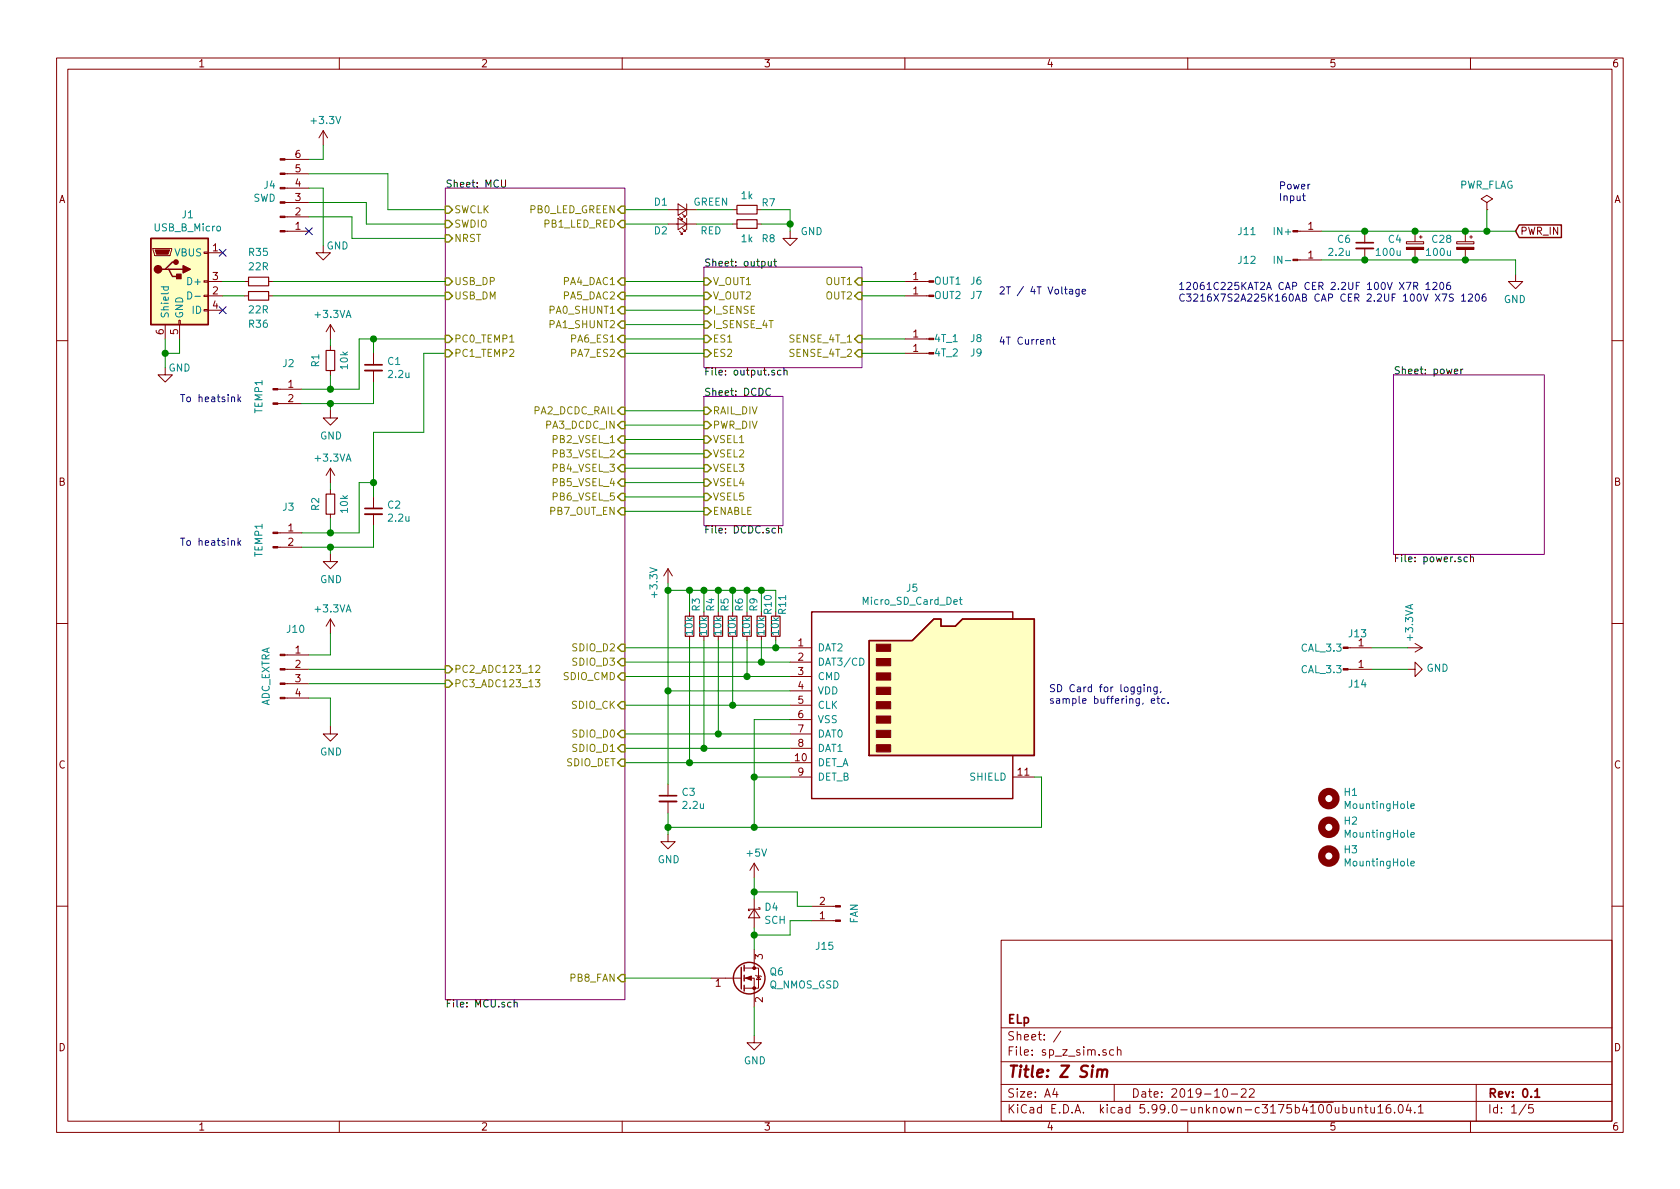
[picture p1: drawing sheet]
EESchema Schematic File Version 5
EELAYER 30 0
EELAYER END
$Descr A4 11693 8268
encoding utf-8
Sheet 1 5
Title "Z Sim"
Date "2019-10-22"
Rev "0.1"
Comp "ELp"
Comment1 ""
Comment2 ""
Comment3 ""
Comment4 ""
Comment5 ""
Comment6 ""
Comment7 ""
Comment8 ""
Comment9 ""
$EndDescr
$Comp
L Device:LED_Small D1
U 1 1
P 4750 1450
F 0 "D1" H 4900 1400 50  0000 C CNN
F 1 "GREEN" H 4550 1400 50  0000 C CNN
F 2 "LED_SMD:LED_0603_1608Metric" V 4750 1450 50  0001 C CNN
F 3 "~" V 4750 1450 50  0001 C CNN
	1    4750 1450
	-1   0    0    1   
$EndComp
$Comp
L Device:LED_Small D2
U 1 1
P 4750 1550
F 0 "D2" H 4900 1600 50  0000 C CNN
F 1 "RED" H 4550 1600 50  0000 C CNN
F 2 "LED_SMD:LED_0603_1608Metric" V 4750 1550 50  0001 C CNN
F 3 "~" V 4750 1550 50  0001 C CNN
	1    4750 1550
	-1   0    0    1   
$EndComp
Wire Wire Line
	4650 1450 4350 1450
Wire Wire Line
	4350 1550 4650 1550
$Comp
L Device:R_Small R7
U 1 1
P 5200 1450
F 0 "R7" V 5150 1600 50  0000 C CNN
F 1 "1k" V 5100 1450 50  0000 C CNN
F 2 "Resistor_SMD:R_0603_1608Metric" H 5200 1450 50  0001 C CNN
F 3 "~" H 5200 1450 50  0001 C CNN
	1    5200 1450
	0    1    1    0   
$EndComp
$Comp
L Device:R_Small R8
U 1 1
P 5200 1550
F 0 "R8" V 5300 1700 50  0000 C CNN
F 1 "1k" V 5300 1550 50  0000 C CNN
F 2 "Resistor_SMD:R_0603_1608Metric" H 5200 1550 50  0001 C CNN
F 3 "~" H 5200 1550 50  0001 C CNN
	1    5200 1550
	0    1    1    0   
$EndComp
$Comp
L power:GND #PWR012
U 1 1
P 5500 1600
F 0 "#PWR012" H 5500 1350 50  0001 C CNN
F 1 "GND" H 5650 1600 50  0000 C CNN
F 2 "" H 5500 1600 50  0001 C CNN
F 3 "" H 5500 1600 50  0001 C CNN
	1    5500 1600
	1    0    0    -1  
$EndComp
Wire Wire Line
	5300 1450 5500 1450
Wire Wire Line
	5500 1450 5500 1550
Wire Wire Line
	5300 1550 5500 1550
Connection ~ 5500 1550
Wire Wire Line
	5500 1550 5500 1600
Wire Wire Line
	5100 1450 4850 1450
Wire Wire Line
	4850 1550 5100 1550
$Comp
L Connector:Conn_01x06_Male J4
U 1 1
P 1950 1400
F 0 "J4" H 1923 1282 50  0000 R CNN
F 1 "SWD" H 1923 1373 50  0000 R CNN
F 2 "Connector_JST:JST_PH_B6B-PH-K_1x06_P2.00mm_Vertical" H 1950 1400 50  0001 C CNN
F 3 "~" H 1950 1400 50  0001 C CNN
	1    1950 1400
	1    0    0    1   
$EndComp
Wire Wire Line
	3100 1450 2700 1450
Wire Wire Line
	2700 1450 2700 1200
Wire Wire Line
	2700 1200 2150 1200
Wire Wire Line
	3100 1550 2550 1550
Wire Wire Line
	2550 1550 2550 1400
Wire Wire Line
	2550 1400 2150 1400
Wire Wire Line
	3100 1650 2450 1650
Wire Wire Line
	2450 1650 2450 1500
Wire Wire Line
	2450 1500 2150 1500
NoConn ~ 2150 1600
$Comp
L power:GND #PWR03
U 1 1
P 2250 1700
F 0 "#PWR03" H 2250 1450 50  0001 C CNN
F 1 "GND" H 2350 1700 50  0000 C CNN
F 2 "" H 2250 1700 50  0001 C CNN
F 3 "" H 2250 1700 50  0001 C CNN
	1    2250 1700
	1    0    0    -1  
$EndComp
$Comp
L power:+3.3V #PWR02
U 1 1
P 2250 1000
F 0 "#PWR02" H 2250 850 50  0001 C CNN
F 1 "+3.3V" H 2265 1173 50  0000 C CNN
F 2 "" H 2250 1000 50  0001 C CNN
F 3 "" H 2250 1000 50  0001 C CNN
	1    2250 1000
	1    0    0    -1  
$EndComp
Wire Wire Line
	2250 1000 2250 1100
Wire Wire Line
	2250 1100 2150 1100
Wire Wire Line
	2150 1300 2250 1300
Wire Wire Line
	2250 1300 2250 1700
$Comp
L Connector:USB_B_Micro J1
U 1 1
P 1250 1950
F 0 "J1" H 1307 2417 50  0000 C CNN
F 1 "USB_B_Micro" H 1307 2326 50  0000 C CNN
F 2 "Connector_USB:USB_Micro-B_Molex-105017-0001" H 1400 1900 50  0001 C CNN
F 3 "~" H 1400 1900 50  0001 C CNN
	1    1250 1950
	1    0    0    -1  
$EndComp
$Comp
L power:GND #PWR01
U 1 1
P 1150 2550
F 0 "#PWR01" H 1150 2300 50  0001 C CNN
F 1 "GND" H 1250 2550 50  0000 C CNN
F 2 "" H 1150 2550 50  0001 C CNN
F 3 "" H 1150 2550 50  0001 C CNN
	1    1150 2550
	1    0    0    -1  
$EndComp
Wire Wire Line
	1150 2550 1150 2450
Wire Wire Line
	1250 2350 1250 2450
Wire Wire Line
	1250 2450 1150 2450
Connection ~ 1150 2450
Wire Wire Line
	1150 2450 1150 2350
NoConn ~ 1550 2150
NoConn ~ 1550 1750
$Comp
L Device:R_Small R1
U 1 1
P 2300 2500
F 0 "R1" V 2400 2500 50  0000 C CNN
F 1 "10k" V 2200 2500 50  0000 C CNN
F 2 "Resistor_SMD:R_0603_1608Metric" H 2300 2500 50  0001 C CNN
F 3 "~" H 2300 2500 50  0001 C CNN
	1    2300 2500
	-1   0    0    1   
$EndComp
$Comp
L Connector:Conn_01x02_Male J2
U 1 1
P 1900 2700
F 0 "J2" H 2008 2881 50  0000 C CNN
F 1 "TEMP1" V 1800 2650 50  0000 C CNN
F 2 "Connector_JST:JST_PH_B2B-PH-K_1x02_P2.00mm_Vertical" H 1900 2700 50  0001 C CNN
F 3 "~" H 1900 2700 50  0001 C CNN
	1    1900 2700
	1    0    0    -1  
$EndComp
Wire Wire Line
	2100 2700 2300 2700
Wire Wire Line
	2300 2700 2300 2600
$Comp
L power:+3.3VA #PWR04
U 1 1
P 2300 2350
F 0 "#PWR04" H 2300 2200 50  0001 C CNN
F 1 "+3.3VA" H 2315 2523 50  0000 C CNN
F 2 "" H 2300 2350 50  0001 C CNN
F 3 "" H 2300 2350 50  0001 C CNN
	1    2300 2350
	1    0    0    -1  
$EndComp
Wire Wire Line
	2300 2350 2300 2400
Wire Wire Line
	2300 2700 2500 2700
Wire Wire Line
	2500 2700 2500 2350
Connection ~ 2300 2700
Connection ~ 2300 2800
Connection ~ 2600 2350
Wire Wire Line
	2300 2800 2300 2850
Wire Wire Line
	2100 2800 2300 2800
Wire Wire Line
	2600 2650 2600 2800
Wire Wire Line
	2600 2350 3100 2350
Wire Wire Line
	2600 2450 2600 2350
Wire Wire Line
	2600 2800 2300 2800
$Comp
L Device:C_Small C1
U 1 1
P 2600 2550
F 0 "C1" H 2692 2596 50  0000 L CNN
F 1 "2.2u" H 2692 2505 50  0000 L CNN
F 2 "Capacitor_SMD:C_0603_1608Metric" H 2600 2550 50  0001 C CNN
F 3 "~" H 2600 2550 50  0001 C CNN
	1    2600 2550
	1    0    0    -1  
$EndComp
Wire Wire Line
	2500 2350 2600 2350
$Comp
L Device:R_Small R2
U 1 1
P 2300 3500
F 0 "R2" V 2400 3500 50  0000 C CNN
F 1 "10k" V 2200 3500 50  0000 C CNN
F 2 "Resistor_SMD:R_0603_1608Metric" H 2300 3500 50  0001 C CNN
F 3 "~" H 2300 3500 50  0001 C CNN
	1    2300 3500
	-1   0    0    1   
$EndComp
Wire Wire Line
	2500 3700 2500 3350
Wire Wire Line
	2100 3700 2300 3700
Wire Wire Line
	2500 3350 2600 3350
Wire Wire Line
	2300 3700 2500 3700
Wire Wire Line
	2300 3350 2300 3400
Connection ~ 2300 3700
$Comp
L Device:C_Small C2
U 1 1
P 2600 3550
F 0 "C2" H 2692 3596 50  0000 L CNN
F 1 "2.2u" H 2692 3505 50  0000 L CNN
F 2 "Capacitor_SMD:C_0603_1608Metric" H 2600 3550 50  0001 C CNN
F 3 "~" H 2600 3550 50  0001 C CNN
	1    2600 3550
	1    0    0    -1  
$EndComp
$Comp
L power:+3.3VA #PWR06
U 1 1
P 2300 3350
F 0 "#PWR06" H 2300 3200 50  0001 C CNN
F 1 "+3.3VA" H 2315 3523 50  0000 C CNN
F 2 "" H 2300 3350 50  0001 C CNN
F 3 "" H 2300 3350 50  0001 C CNN
	1    2300 3350
	1    0    0    -1  
$EndComp
Wire Wire Line
	2600 3800 2300 3800
Wire Wire Line
	2600 3450 2600 3350
Wire Wire Line
	2600 3650 2600 3800
Wire Wire Line
	2100 3800 2300 3800
$Comp
L Connector:Conn_01x02_Male J3
U 1 1
P 1900 3700
F 0 "J3" H 2008 3881 50  0000 C CNN
F 1 "TEMP1" V 1800 3650 50  0000 C CNN
F 2 "Connector_JST:JST_PH_B2B-PH-K_1x02_P2.00mm_Vertical" H 1900 3700 50  0001 C CNN
F 3 "~" H 1900 3700 50  0001 C CNN
	1    1900 3700
	1    0    0    -1  
$EndComp
Wire Wire Line
	2300 3700 2300 3600
Wire Wire Line
	2300 3800 2300 3850
Connection ~ 2300 3800
Wire Wire Line
	2600 3350 2600 3000
Wire Wire Line
	2600 3000 2950 3000
Wire Wire Line
	2950 3000 2950 2450
Wire Wire Line
	2950 2450 3100 2450
Connection ~ 2600 3350
$Sheet
S 4900 1850 1100 700 
U 5DB39EF7
F0 "output" 50
F1 "output.sch" 50
F2 "V_OUT1" I L 4900 1950 50 
F3 "ES1" I L 4900 2350 50 
F4 "I_SENSE" I L 4900 2150 50 
F5 "OUT1" I R 6000 1950 50 
F6 "OUT2" I R 6000 2050 50 
F7 "V_OUT2" I L 4900 2050 50 
F8 "ES2" I L 4900 2450 50 
F9 "I_SENSE_4T" I L 4900 2250 50 
F10 "SENSE_4T_1" I R 6000 2350 50 
F11 "SENSE_4T_2" I R 6000 2450 50 
$EndSheet
Wire Wire Line
	4900 1950 4350 1950
Wire Wire Line
	4350 2050 4900 2050
Wire Wire Line
	4900 2150 4350 2150
Wire Wire Line
	4350 2250 4900 2250
Wire Wire Line
	4900 2350 4350 2350
Wire Wire Line
	4350 2450 4900 2450
$Comp
L Connector:Conn_01x01_Male J6
U 1 1
P 6500 1950
F 0 "J6" H 6250 1950 50  0000 R CNN
F 1 "OUT1" H 6500 1950 50  0000 R CNN
F 2 "TestPoint:TestPoint_Pad_4.0x4.0mm" H 6500 1950 50  0001 C CNN
F 3 "~" H 6500 1950 50  0001 C CNN
	1    6500 1950
	-1   0    0    1   
$EndComp
$Comp
L Connector:Conn_01x01_Male J8
U 1 1
P 6500 2350
F 0 "J8" H 6250 2350 50  0000 R CNN
F 1 "4T_1" H 6500 2350 50  0000 R CNN
F 2 "TestPoint:TestPoint_Pad_4.0x4.0mm" H 6500 2350 50  0001 C CNN
F 3 "~" H 6500 2350 50  0001 C CNN
	1    6500 2350
	-1   0    0    1   
$EndComp
$Comp
L Connector:Conn_01x01_Male J9
U 1 1
P 6500 2450
F 0 "J9" H 6250 2450 50  0000 R CNN
F 1 "4T_2" H 6500 2450 50  0000 R CNN
F 2 "TestPoint:TestPoint_Pad_4.0x4.0mm" H 6500 2450 50  0001 C CNN
F 3 "~" H 6500 2450 50  0001 C CNN
	1    6500 2450
	-1   0    0    1   
$EndComp
$Comp
L Connector:Conn_01x01_Male J7
U 1 1
P 6500 2050
F 0 "J7" H 6250 2050 50  0000 R CNN
F 1 "OUT2" H 6500 2050 50  0000 R CNN
F 2 "TestPoint:TestPoint_Pad_4.0x4.0mm" H 6500 2050 50  0001 C CNN
F 3 "~" H 6500 2050 50  0001 C CNN
	1    6500 2050
	-1   0    0    1   
$EndComp
Wire Wire Line
	6300 2350 6000 2350
Wire Wire Line
	6000 2450 6300 2450
Wire Wire Line
	6300 2050 6000 2050
Wire Wire Line
	6000 1950 6300 1950
$Sheet
S 4900 2750 550  900 
U 5DB0C028
F0 "DCDC" 50
F1 "DCDC.sch" 50
F2 "PWR_DIV" I L 4900 2950 50 
F3 "RAIL_DIV" I L 4900 2850 50 
F4 "ENABLE" I L 4900 3550 50 
F5 "VSEL1" I L 4900 3050 50 
F6 "VSEL2" I L 4900 3150 50 
F7 "VSEL3" I L 4900 3250 50 
F8 "VSEL4" I L 4900 3350 50 
F9 "VSEL5" I L 4900 3450 50 
$EndSheet
Text Notes 1250 2800 0    50   ~ 0
To heatsink
Text Notes 1250 3800 0    50   ~ 0
To heatsink
Text Notes 6950 2050 0    50   ~ 0
2T / 4T Voltage
Text Notes 6950 2400 0    50   ~ 0
4T Current
$Comp
L Connector:Micro_SD_Card_Det J5
U 1 1
P 6400 4900
F 0 "J5" H 6350 5717 50  0000 C CNN
F 1 "Micro_SD_Card_Det" H 6350 5626 50  0000 C CNN
F 2 "Connector_Card:microSD_HC_Hirose_DM3D-SF" H 8450 5600 50  0001 C CNN
F 3 "https://www.hirose.com/product/en/download_file/key_name/DM3/category/Catalog/doc_file_id/49662/?file_category_id=4&item_id=195&is_series=1" H 6400 5000 50  0001 C CNN
F 4 "HR1941CT-ND" H 6400 4900 50  0001 C CNN "OrderN"
	1    6400 4900
	1    0    0    -1  
$EndComp
$Comp
L Device:C_Small C3
U 1 1
P 4650 5550
F 0 "C3" H 4742 5596 50  0000 L CNN
F 1 "2.2u" H 4742 5505 50  0000 L CNN
F 2 "Capacitor_SMD:C_0603_1608Metric" H 4650 5550 50  0001 C CNN
F 3 "~" H 4650 5550 50  0001 C CNN
	1    4650 5550
	1    0    0    -1  
$EndComp
$Comp
L power:GND #PWR011
U 1 1
P 4650 5800
F 0 "#PWR011" H 4650 5550 50  0001 C CNN
F 1 "GND" H 4655 5627 50  0000 C CNN
F 2 "" H 4650 5800 50  0001 C CNN
F 3 "" H 4650 5800 50  0001 C CNN
	1    4650 5800
	1    0    0    -1  
$EndComp
$Comp
L power:+3.3V #PWR010
U 1 1
P 4650 4050
F 0 "#PWR010" H 4650 3900 50  0001 C CNN
F 1 "+3.3V" V 4550 4050 50  0000 C CNN
F 2 "" H 4650 4050 50  0001 C CNN
F 3 "" H 4650 4050 50  0001 C CNN
	1    4650 4050
	1    0    0    -1  
$EndComp
$Comp
L Device:R_Small R11
U 1 1
P 5400 4350
F 0 "R11" V 5350 4200 50  0000 C CNN
F 1 "10k" V 5400 4350 50  0000 C CNN
F 2 "Resistor_SMD:R_0603_1608Metric" H 5400 4350 50  0001 C CNN
F 3 "~" H 5400 4350 50  0001 C CNN
	1    5400 4350
	-1   0    0    1   
$EndComp
$Comp
L Device:R_Small R10
U 1 1
P 5300 4350
F 0 "R10" V 5250 4200 50  0000 C CNN
F 1 "10k" V 5300 4350 50  0000 C CNN
F 2 "Resistor_SMD:R_0603_1608Metric" H 5300 4350 50  0001 C CNN
F 3 "~" H 5300 4350 50  0001 C CNN
	1    5300 4350
	-1   0    0    1   
$EndComp
$Comp
L Device:R_Small R9
U 1 1
P 5200 4350
F 0 "R9" V 5150 4200 50  0000 C CNN
F 1 "10k" V 5200 4350 50  0000 C CNN
F 2 "Resistor_SMD:R_0603_1608Metric" H 5200 4350 50  0001 C CNN
F 3 "~" H 5200 4350 50  0001 C CNN
	1    5200 4350
	-1   0    0    1   
$EndComp
$Comp
L Device:R_Small R6
U 1 1
P 5100 4350
F 0 "R6" V 5050 4200 50  0000 C CNN
F 1 "10k" V 5100 4350 50  0000 C CNN
F 2 "Resistor_SMD:R_0603_1608Metric" H 5100 4350 50  0001 C CNN
F 3 "~" H 5100 4350 50  0001 C CNN
	1    5100 4350
	-1   0    0    1   
$EndComp
$Comp
L Device:R_Small R5
U 1 1
P 5000 4350
F 0 "R5" V 4950 4200 50  0000 C CNN
F 1 "10k" V 5000 4350 50  0000 C CNN
F 2 "Resistor_SMD:R_0603_1608Metric" H 5000 4350 50  0001 C CNN
F 3 "~" H 5000 4350 50  0001 C CNN
	1    5000 4350
	-1   0    0    1   
$EndComp
$Comp
L Device:R_Small R4
U 1 1
P 4900 4350
F 0 "R4" V 4850 4200 50  0000 C CNN
F 1 "10k" V 4900 4350 50  0000 C CNN
F 2 "Resistor_SMD:R_0603_1608Metric" H 4900 4350 50  0001 C CNN
F 3 "~" H 4900 4350 50  0001 C CNN
	1    4900 4350
	-1   0    0    1   
$EndComp
$Comp
L Device:R_Small R3
U 1 1
P 4800 4350
F 0 "R3" V 4750 4200 50  0000 C CNN
F 1 "10k" V 4800 4350 50  0000 C CNN
F 2 "Resistor_SMD:R_0603_1608Metric" H 4800 4350 50  0001 C CNN
F 3 "~" H 4800 4350 50  0001 C CNN
	1    4800 4350
	-1   0    0    1   
$EndComp
Wire Wire Line
	5500 4500 5400 4500
Wire Wire Line
	4350 4600 5300 4600
Wire Wire Line
	5500 4700 5200 4700
Wire Wire Line
	4350 4900 5100 4900
Wire Wire Line
	5500 5100 5000 5100
Wire Wire Line
	5500 5200 4900 5200
Wire Wire Line
	5500 5300 4800 5300
Wire Wire Line
	5400 4450 5400 4500
Connection ~ 5400 4500
Wire Wire Line
	5400 4500 4350 4500
Wire Wire Line
	5300 4450 5300 4600
Connection ~ 5300 4600
Wire Wire Line
	5300 4600 5500 4600
Wire Wire Line
	5200 4450 5200 4700
Connection ~ 5200 4700
Wire Wire Line
	5200 4700 4350 4700
Wire Wire Line
	5100 4450 5100 4900
Connection ~ 5100 4900
Wire Wire Line
	5100 4900 5500 4900
Wire Wire Line
	5000 4450 5000 5100
Connection ~ 5000 5100
Wire Wire Line
	5000 5100 4350 5100
Wire Wire Line
	4900 4450 4900 5200
Connection ~ 4900 5200
Wire Wire Line
	4900 5200 4350 5200
Wire Wire Line
	4800 4450 4800 5300
Connection ~ 4800 5300
Wire Wire Line
	4800 5300 4350 5300
Wire Wire Line
	4650 4800 5500 4800
Wire Wire Line
	4650 4050 4650 4100
Wire Wire Line
	4650 4100 4800 4100
Wire Wire Line
	4800 4100 4800 4250
Connection ~ 4650 4100
Wire Wire Line
	4650 4100 4650 4800
Wire Wire Line
	4800 4100 4900 4100
Wire Wire Line
	4900 4100 4900 4250
Connection ~ 4800 4100
Wire Wire Line
	4900 4100 5000 4100
Wire Wire Line
	5000 4100 5000 4250
Connection ~ 4900 4100
Wire Wire Line
	5000 4100 5100 4100
Wire Wire Line
	5100 4100 5100 4250
Connection ~ 5000 4100
Wire Wire Line
	5100 4100 5200 4100
Wire Wire Line
	5200 4100 5200 4250
Connection ~ 5100 4100
Wire Wire Line
	5200 4100 5300 4100
Wire Wire Line
	5300 4100 5300 4250
Connection ~ 5200 4100
Wire Wire Line
	5300 4100 5400 4100
Wire Wire Line
	5400 4100 5400 4250
Connection ~ 5300 4100
Wire Wire Line
	4650 5650 4650 5750
Wire Wire Line
	4650 5750 5250 5750
Wire Wire Line
	5250 5750 5250 5400
Wire Wire Line
	5250 5000 5500 5000
Connection ~ 4650 5750
Wire Wire Line
	4650 5750 4650 5800
Wire Wire Line
	5500 5400 5250 5400
Connection ~ 5250 5400
Wire Wire Line
	5250 5400 5250 5000
Wire Wire Line
	4650 5450 4650 4800
Connection ~ 4650 4800
Wire Wire Line
	7250 5400 7250 5750
Wire Wire Line
	7250 5750 5250 5750
Wire Wire Line
	7200 5400 7250 5400
Connection ~ 5250 5750
$Sheet
S 3100 1300 1250 5650
U 5DADB8FB
F0 "MCU" 50
F1 "MCU.sch" 50
F2 "SWDIO" I L 3100 1550 50 
F3 "SWCLK" I L 3100 1450 50 
F4 "NRST" I L 3100 1650 50 
F5 "PB0_LED_GREEN" I R 4350 1450 50 
F6 "PB1_LED_RED" I R 4350 1550 50 
F7 "USB_DM" I L 3100 2050 50 
F8 "USB_DP" I L 3100 1950 50 
F9 "PA4_DAC1" I R 4350 1950 50 
F10 "PA5_DAC2" I R 4350 2050 50 
F11 "PA0_SHUNT1" I R 4350 2150 50 
F12 "PA1_SHUNT2" I R 4350 2250 50 
F13 "PA2_DCDC_RAIL" I R 4350 2850 50 
F14 "PB2_VSEL_1" I R 4350 3050 50 
F15 "PB3_VSEL_2" I R 4350 3150 50 
F16 "PB4_VSEL_3" I R 4350 3250 50 
F17 "PB5_VSEL_4" I R 4350 3350 50 
F18 "PB6_VSEL_5" I R 4350 3450 50 
F19 "PC0_TEMP1" I L 3100 2350 50 
F20 "PC1_TEMP2" I L 3100 2450 50 
F21 "PA6_ES1" I R 4350 2350 50 
F22 "PA7_ES2" I R 4350 2450 50 
F23 "PA3_DCDC_IN" I R 4350 2950 50 
F24 "SDIO_CMD" I R 4350 4700 50 
F25 "SDIO_D0" I R 4350 5100 50 
F26 "SDIO_D1" I R 4350 5200 50 
F27 "SDIO_D2" I R 4350 4500 50 
F28 "SDIO_D3" I R 4350 4600 50 
F29 "SDIO_CK" I R 4350 4900 50 
F30 "SDIO_DET" I R 4350 5300 50 
F31 "PB7_OUT_EN" I R 4350 3550 50 
F32 "PC2_ADC123_12" I L 3100 4650 50 
F33 "PC3_ADC123_13" I L 3100 4750 50 
F34 "PB8_FAN" I R 4350 6800 50 
$EndSheet
Wire Wire Line
	4350 2850 4900 2850
Wire Wire Line
	4900 2950 4350 2950
Wire Wire Line
	4350 3050 4900 3050
Wire Wire Line
	4900 3150 4350 3150
Wire Wire Line
	4350 3250 4900 3250
Wire Wire Line
	4900 3350 4350 3350
Wire Wire Line
	4350 3450 4900 3450
Wire Wire Line
	4900 3550 4350 3550
$Sheet
S 9700 2600 1050 1250
U 5DB0F8E4
F0 "power" 50
F1 "power.sch" 50
$EndSheet
Text Notes 8200 2100 0    50   ~ 0
12061C225KAT2A CAP CER 2.2UF 100V X7R 1206\nC3216X7S2A225K160AB CAP CER 2.2UF 100V X7S 1206\n
Text GLabel 10550 1600 2    50   Input ~ 0
PWR_IN
$Comp
L Device:CP_Small C4
U 1 1
P 9850 1700
F 0 "C4" H 9938 1746 50  0000 L CNN
F 1 "100u" H 9938 1655 50  0000 L CNN
F 2 "Capacitor_THT:CP_Radial_D10.0mm_P5.00mm" H 9850 1700 50  0001 C CNN
F 3 "~" H 9850 1700 50  0001 C CNN
F 4 "https://www.digikey.se/product-detail/en/nichicon/URS1J101MPD1TD/493-11829-1-ND/4320229" H 9850 1700 50  0001 C CNN "digikey"
	1    9850 1700
	-1   0    0    -1  
$EndComp
Connection ~ 9850 1800
Connection ~ 9850 1600
$Comp
L power:GND #PWR013
U 1 1
P 10550 1900
F 0 "#PWR013" H 10550 1650 50  0001 C CNN
F 1 "GND" H 10555 1727 50  0000 C CNN
F 2 "" H 10550 1900 50  0001 C CNN
F 3 "" H 10550 1900 50  0001 C CNN
	1    10550 1900
	-1   0    0    -1  
$EndComp
Wire Wire Line
	10550 1800 10550 1900
Wire Wire Line
	10550 1600 10350 1600
Wire Wire Line
	10550 1800 10200 1800
$Comp
L power:+3.3VA #PWR0102
U 1 1
P 2300 4400
F 0 "#PWR0102" H 2300 4250 50  0001 C CNN
F 1 "+3.3VA" H 2315 4573 50  0000 C CNN
F 2 "" H 2300 4400 50  0001 C CNN
F 3 "" H 2300 4400 50  0001 C CNN
	1    2300 4400
	1    0    0    -1  
$EndComp
Wire Wire Line
	2150 4550 2300 4550
Wire Wire Line
	2300 4550 2300 4400
Wire Wire Line
	2150 4850 2300 4850
Wire Wire Line
	2300 4850 2300 5050
$Comp
L Connector:Conn_01x04_Male J10
U 1 1
P 1950 4650
F 0 "J10" H 2058 4931 50  0000 C CNN
F 1 "ADC_EXTRA" V 1850 4600 50  0000 C CNN
F 2 "Connector_JST:JST_PH_B4B-PH-K_1x04_P2.00mm_Vertical" H 1950 4650 50  0001 C CNN
F 3 "~" H 1950 4650 50  0001 C CNN
	1    1950 4650
	1    0    0    -1  
$EndComp
Wire Wire Line
	3100 4650 2150 4650
Wire Wire Line
	2150 4750 3100 4750
$Comp
L power:GND #PWR0101
U 1 1
P 2300 2850
F 0 "#PWR0101" H 2300 2600 50  0001 C CNN
F 1 "GND" H 2305 2677 50  0000 C CNN
F 2 "" H 2300 2850 50  0001 C CNN
F 3 "" H 2300 2850 50  0001 C CNN
	1    2300 2850
	1    0    0    -1  
$EndComp
$Comp
L power:GND #PWR0103
U 1 1
P 2300 5050
F 0 "#PWR0103" H 2300 4800 50  0001 C CNN
F 1 "GND" H 2305 4877 50  0000 C CNN
F 2 "" H 2300 5050 50  0001 C CNN
F 3 "" H 2300 5050 50  0001 C CNN
	1    2300 5050
	1    0    0    -1  
$EndComp
$Comp
L power:GND #PWR0104
U 1 1
P 2300 3850
F 0 "#PWR0104" H 2300 3600 50  0001 C CNN
F 1 "GND" H 2305 3677 50  0000 C CNN
F 2 "" H 2300 3850 50  0001 C CNN
F 3 "" H 2300 3850 50  0001 C CNN
	1    2300 3850
	1    0    0    -1  
$EndComp
$Comp
L Connector:Conn_01x01_Male J12
U 1 1
P 9000 1800
F 0 "J12" H 8750 1800 50  0000 R CNN
F 1 "IN-" H 9000 1800 50  0000 R CNN
F 2 "TestPoint:TestPoint_Pad_4.0x4.0mm" H 9000 1800 50  0001 C CNN
F 3 "~" H 9000 1800 50  0001 C CNN
	1    9000 1800
	1    0    0    -1  
$EndComp
$Comp
L Connector:Conn_01x01_Male J11
U 1 1
P 9000 1600
F 0 "J11" H 8750 1600 50  0000 R CNN
F 1 "IN+" H 9000 1600 50  0000 R CNN
F 2 "TestPoint:TestPoint_Pad_4.0x4.0mm" H 9000 1600 50  0001 C CNN
F 3 "~" H 9000 1600 50  0001 C CNN
	1    9000 1600
	1    0    0    -1  
$EndComp
$Comp
L power:PWR_FLAG #FLG01
U 1 1
P 10350 1450
F 0 "#FLG01" H 10350 1525 50  0001 C CNN
F 1 "PWR_FLAG" H 10350 1623 50  0000 C CNN
F 2 "" H 10350 1450 50  0001 C CNN
F 3 "~" H 10350 1450 50  0001 C CNN
	1    10350 1450
	1    0    0    -1  
$EndComp
Text Notes 8900 1400 0    50   ~ 0
Power\nInput
$Comp
L Device:C_Small C6
U 1 1
P 9500 1700
F 0 "C6" H 9592 1746 50  0000 L CNN
F 1 "2.2u" H 9592 1655 50  0000 L CNN
F 2 "Capacitor_SMD:C_1206_3216Metric" H 9500 1700 50  0001 C CNN
F 3 "~" H 9500 1700 50  0001 C CNN
	1    9500 1700
	-1   0    0    -1  
$EndComp
Wire Wire Line
	9200 1600 9500 1600
Connection ~ 9500 1600
Wire Wire Line
	9500 1800 9200 1800
Connection ~ 9500 1800
Wire Wire Line
	10350 1450 10350 1600
Connection ~ 10350 1600
Wire Wire Line
	10350 1600 10200 1600
Text Notes 7300 4900 0    50   ~ 0
SD Card for logging,\nsample buffering, etc.
$Comp
L Device:R_Small R35
U 1 1
P 1800 1950
F 0 "R35" V 2000 1950 50  0000 C CNN
F 1 "22R" V 1900 1950 50  0000 C CNN
F 2 "Resistor_SMD:R_0603_1608Metric" H 1800 1950 50  0001 C CNN
F 3 "~" H 1800 1950 50  0001 C CNN
	1    1800 1950
	0    -1   -1   0   
$EndComp
$Comp
L Device:R_Small R36
U 1 1
P 1800 2050
F 0 "R36" V 1600 2050 50  0000 C CNN
F 1 "22R" V 1700 2050 50  0000 C CNN
F 2 "Resistor_SMD:R_0603_1608Metric" H 1800 2050 50  0001 C CNN
F 3 "~" H 1800 2050 50  0001 C CNN
	1    1800 2050
	0    -1   -1   0   
$EndComp
Wire Wire Line
	1550 1950 1700 1950
Wire Wire Line
	1700 2050 1550 2050
Wire Wire Line
	1900 1950 3100 1950
Wire Wire Line
	3100 2050 1900 2050
Wire Wire Line
	9500 1600 9850 1600
Wire Wire Line
	9500 1800 9850 1800
$Comp
L power:+3.3VA #PWR036
U 1 1
P 9800 4500
F 0 "#PWR036" H 9950 4500 50  0001 C CNN
F 1 "+3.3VA" H 9627 4515 50  0000 C CNN
F 2 "" H 9800 4500 50  0001 C CNN
F 3 "" H 9800 4500 50  0001 C CNN
	1    9800 4500
	0    1    1    0   
$EndComp
$Comp
L power:GND #PWR038
U 1 1
P 9800 4650
F 0 "#PWR038" H 9800 4400 50  0001 C CNN
F 1 "GND" V 9805 4522 50  0000 R CNN
F 2 "" H 9800 4650 50  0001 C CNN
F 3 "" H 9800 4650 50  0001 C CNN
	1    9800 4650
	0    -1   -1   0   
$EndComp
$Comp
L Connector:Conn_01x01_Male J13
U 1 1
P 9350 4500
F 0 "J13" H 9450 4600 50  0000 C CNN
F 1 "CAL_3.3" H 9200 4500 50  0000 C CNN
F 2 "TestPoint:TestPoint_Pad_3.0x3.0mm" H 9350 4500 50  0001 C CNN
F 3 "~" H 9350 4500 50  0001 C CNN
	1    9350 4500
	1    0    0    -1  
$EndComp
$Comp
L Connector:Conn_01x01_Male J14
U 1 1
P 9350 4650
F 0 "J14" H 9450 4550 50  0000 C CNN
F 1 "CAL_3.3" H 9200 4650 50  0000 C CNN
F 2 "TestPoint:TestPoint_Pad_3.0x3.0mm" H 9350 4650 50  0001 C CNN
F 3 "~" H 9350 4650 50  0001 C CNN
	1    9350 4650
	1    0    0    -1  
$EndComp
Wire Wire Line
	9550 4500 9800 4500
Wire Wire Line
	9800 4650 9550 4650
$Comp
L Device:Q_NMOS_GSD Q6
U 1 1
P 5150 6800
F 0 "Q6" H 5354 6846 50  0000 L CNN
F 1 "Q_NMOS_GSD" H 5354 6755 50  0000 L CNN
F 2 "Package_TO_SOT_SMD:SOT-23" H 5350 6900 50  0001 C CNN
F 3 "~" H 5150 6800 50  0001 C CNN
F 4 "SI2302CDS-T1-E3CT-ND" H 5150 6800 50  0001 C CNN "OrderN"
	1    5150 6800
	1    0    0    -1  
$EndComp
$Comp
L Connector:Conn_01x02_Male J15
U 1 1
P 5850 6400
F 0 "J15" H 5958 6581 50  0000 C CNN
F 1 "FAN" V 5750 6350 50  0000 C CNN
F 2 "Connector_JST:JST_PH_B2B-PH-K_1x02_P2.00mm_Vertical" H 5850 6400 50  0001 C CNN
F 3 "~" H 5850 6400 50  0001 C CNN
	1    5850 6400
	-1   0    0    1   
$EndComp
$Comp
L power:+5V #PWR047
U 1 1
P 5250 6100
F 0 "#PWR047" H 5250 5950 50  0001 C CNN
F 1 "+5V" H 5265 6273 50  0000 C CNN
F 2 "" H 5250 6100 50  0001 C CNN
F 3 "" H 5250 6100 50  0001 C CNN
	1    5250 6100
	1    0    0    -1  
$EndComp
$Comp
L power:GND #PWR045
U 1 1
P 5250 7200
F 0 "#PWR045" H 5250 6950 50  0001 C CNN
F 1 "GND" H 5255 7027 50  0000 C CNN
F 2 "" H 5250 7200 50  0001 C CNN
F 3 "" H 5250 7200 50  0001 C CNN
	1    5250 7200
	1    0    0    -1  
$EndComp
$Comp
L Device:D_Schottky_Small D4
U 1 1
P 5250 6350
F 0 "D4" V 5204 6418 50  0000 L CNN
F 1 "SCH" V 5295 6418 50  0000 L CNN
F 2 "Diode_SMD:D_SMA" V 5250 6350 50  0001 C CNN
F 3 "~" V 5250 6350 50  0001 C CNN
F 4 "B360A-FDICT-ND" V 5250 6350 50  0001 C CNN "OrderN"
	1    5250 6350
	0    1    1    0   
$EndComp
Wire Wire Line
	5250 6100 5250 6200
Wire Wire Line
	5250 6200 5550 6200
Wire Wire Line
	5550 6200 5550 6300
Wire Wire Line
	5550 6300 5650 6300
Connection ~ 5250 6200
Wire Wire Line
	5250 6200 5250 6250
Wire Wire Line
	5650 6400 5500 6400
Wire Wire Line
	5500 6400 5500 6500
Wire Wire Line
	5500 6500 5250 6500
Wire Wire Line
	5250 6500 5250 6450
Wire Wire Line
	5250 6500 5250 6600
Connection ~ 5250 6500
Wire Wire Line
	5250 7000 5250 7200
Wire Wire Line
	4350 6800 4950 6800
$Comp
L Mechanical:MountingHole H1
U 1 1
P 9250 5550
F 0 "H1" H 9350 5596 50  0000 L CNN
F 1 "MountingHole" H 9350 5505 50  0000 L CNN
F 2 "MountingHole:MountingHole_3.2mm_M3" H 9250 5550 50  0001 C CNN
F 3 "~" H 9250 5550 50  0001 C CNN
	1    9250 5550
	1    0    0    -1  
$EndComp
$Comp
L Mechanical:MountingHole H2
U 1 1
P 9250 5750
F 0 "H2" H 9350 5796 50  0000 L CNN
F 1 "MountingHole" H 9350 5705 50  0000 L CNN
F 2 "MountingHole:MountingHole_3.2mm_M3" H 9250 5750 50  0001 C CNN
F 3 "~" H 9250 5750 50  0001 C CNN
	1    9250 5750
	1    0    0    -1  
$EndComp
$Comp
L Mechanical:MountingHole H3
U 1 1
P 9250 5950
F 0 "H3" H 9350 5996 50  0000 L CNN
F 1 "MountingHole" H 9350 5905 50  0000 L CNN
F 2 "MountingHole:MountingHole_3.2mm_M3" H 9250 5950 50  0001 C CNN
F 3 "~" H 9250 5950 50  0001 C CNN
	1    9250 5950
	1    0    0    -1  
$EndComp
$Comp
L Device:CP_Small C28
U 1 1
P 10200 1700
F 0 "C28" H 10288 1746 50  0000 L CNN
F 1 "100u" H 10288 1655 50  0000 L CNN
F 2 "Capacitor_THT:CP_Radial_D10.0mm_P5.00mm" H 10200 1700 50  0001 C CNN
F 3 "~" H 10200 1700 50  0001 C CNN
F 4 "https://www.digikey.se/product-detail/en/nichicon/URS1J101MPD1TD/493-11829-1-ND/4320229" H 10200 1700 50  0001 C CNN "digikey"
	1    10200 1700
	-1   0    0    -1  
$EndComp
Connection ~ 10200 1600
Wire Wire Line
	10200 1600 9850 1600
Connection ~ 10200 1800
Wire Wire Line
	10200 1800 9850 1800
$EndSCHEMATC
